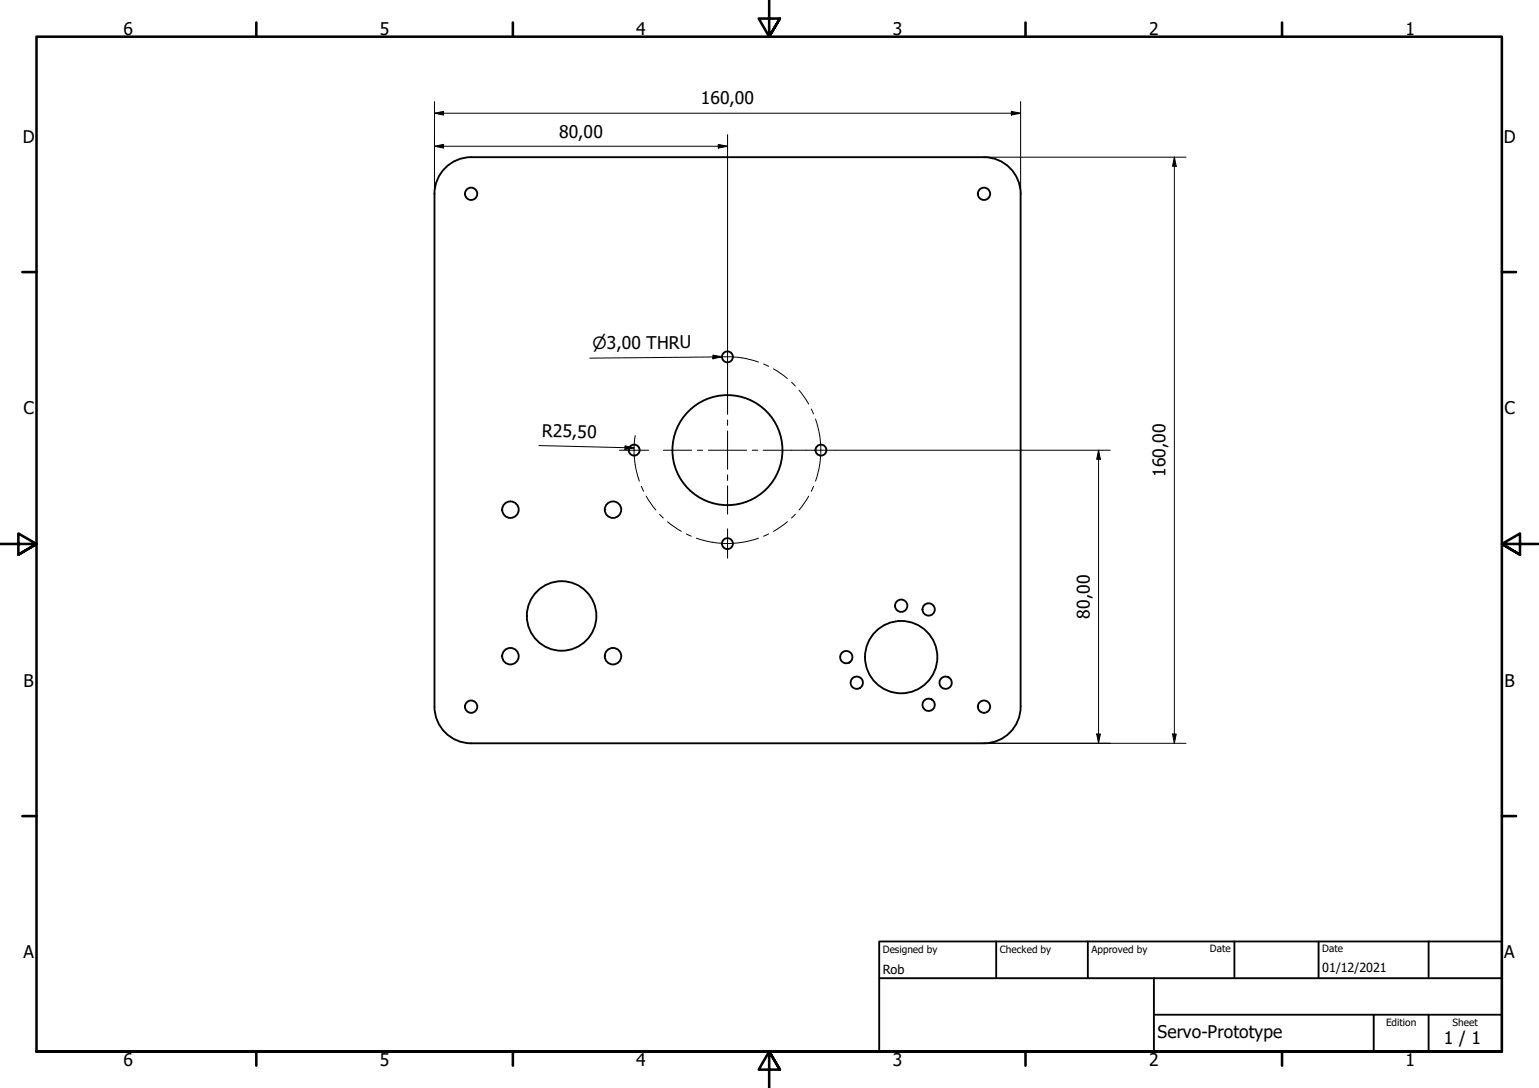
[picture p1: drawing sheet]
<svg xmlns="http://www.w3.org/2000/svg" width="420mm" height="297mm" viewBox="0 0 420 297" stroke-linecap="round" stroke-linejoin="round" font-family="sans-serif">
<!-- layer: Visible (ISO) -->
<g fill="none" stroke="#000" stroke-width=".51">
<path d="M268.6 42.9h-140a10 10 0 0 0-10 10v140M268.6 42.9a10 10 0 0 1 10 10v140M118.6 192.9a10 10 0 0 0 10 10h140M278.6 192.9a10 10 0 0 1-10 10"/>
<circle cx="128.6" cy="52.9" r="1.68"/>
<circle cx="268.6" cy="52.9" r="1.68"/>
<circle cx="198.6" cy="97.4" r="1.49"/>
<circle cx="139.4" cy="139.1" r="2.25"/>
<circle cx="167.4" cy="139.1" r="2.25"/>
<circle cx="173.1" cy="122.9" r="1.49"/>
<circle cx="198.6" cy="122.9" r="15"/>
<circle cx="224.1" cy="122.9" r="1.49"/>
<circle cx="198.6" cy="148.4" r="1.49"/>
<circle cx="139.4" cy="179.2" r="2.25"/>
<circle cx="153.3" cy="168.2" r="9.5"/>
<circle cx="167.4" cy="179.2" r="2.25"/>
<circle cx="231" cy="179.4" r="1.68"/>
<circle cx="246" cy="165.4" r="1.68"/>
<circle cx="246" cy="179.4" r="9.9"/>
<circle cx="253.5" cy="166.4" r="1.68"/>
<circle cx="128.6" cy="192.9" r="1.68"/>
<circle cx="233.9" cy="186.4" r="1.68"/>
<circle cx="253.5" cy="192.4" r="1.68"/>
<circle cx="258.2" cy="186.4" r="1.68"/>
<circle cx="268.6" cy="192.9" r="1.68"/>
</g>
<!-- layer: Border (ISO) -->
<g fill="none" stroke="#000" stroke-width=".7">
<path d="M70 6.1v3.9M140 6.1v3.9M210 0v10l-2.9-4.9h5.8l-2.9 4.9 2.9-4.9M280 6.1v3.9M350 6.1v3.9M6.1 74.3h3.9M410 74.3h3.9M0 148.5h10l-5-2.8v5.7l5-2.9-5 2.9M420 148.5h-10l5-2.8v5.7l-5-2.9 5 2.9M6.1 222.8h3.9M410 222.8h3.9M10 287.1v-277.1h400v277.1h-400h400"/>
<path d="M70 287.1v3.8M140 287.1v3.8M212.9 292l-2.9-4.9 2.9 4.9h-5.8l2.9-4.9v9.9M280 287.1v3.8M350 287.1v3.8"/>
</g>
<!-- layer: Title (ISO) -->
<path d="M240 257h170v30.1h-170zM272 257v10.1M297 257v10.1M337 257v10.1M360 257v10.1M390 257v10.1M240 267.1h170M315 277h95M315 267.1v20M375 277v10.1M390 277v10.1" fill="none" stroke="#000" stroke-width=".51"/>
<!-- layer: Dimension (ISO) -->
<g fill="none" stroke="#000" stroke-width=".27">
<path d="M118.6 30.9l2.5-.5v1zM118.6 39.9l2.5-.5v1zM118.6 30.9h160M118.6 27.7v25.2M118.6 39.9h80M196.1 39.4l2.5 .5-2.5 .5zM198.6 36.8v56.6M276.1 30.4l2.5 .5-2.5 .5zM278.6 27.7v25.2M268.6 42.9h55.2M320.6 42.9l.5 2.5h-1zM320.6 42.9v160"/>
<path d="M198.6 101.4v4M147.1 121.7l26 .6M170.6 121.7l2.5 .6-2.5 .4zM216.1 122.9h4M228.1 122.9h75M299.9 122.9l.5 2.5h-1zM299.9 122.9v80M268.6 202.9h55.2M299.4 200.4h1l-.5 2.5zM320.1 200.4h1l-.5 2.5z"/>
</g>
<g fill="#000">
<path d="M118.6 30.9l2.5-.5v1z" fill-rule="evenodd"/>
<path d="M118.6 39.9l2.5-.5v1z" fill-rule="evenodd"/>
<path d="M276.1 30.4l2.5 .5-2.5 .5z" fill-rule="evenodd"/>
<path d="M196.1 39.4l2.5 .5-2.5 .5z" fill-rule="evenodd"/>
<path d="M320.6 42.9l.5 2.5h-1z" fill-rule="evenodd"/>
<path d="M170.6 121.7l2.5 .6-2.5 .4z" fill-rule="evenodd"/>
<path d="M299.9 122.9l.5 2.5h-1z" fill-rule="evenodd"/>
<path d="M299.4 200.4h1l-.5 2.5z" fill-rule="evenodd"/>
<path d="M320.1 200.4h1l-.5 2.5z" fill-rule="evenodd"/>
</g>
<!-- layer: Center Mark (ISO) -->
<g fill="none" stroke="#000" stroke-width=".27">
<path d="M198.6 93.4v8M198.6 105.4v7.7M198.6 114.7v1.4M198.6 117.7v10.4M169.1 122.9h8M181.1 122.9h7.7M190.4 122.9h1.4M193.4 122.9h10.4M198.6 129.7v1.5M198.6 132.6v7.8M205.4 122.9h1.5M208.3 122.9h7.8"/>
<path d="M220.1 122.9h8M198.6 144.4v8"/>
</g>
<!-- layer: Centerline (ISO) -->
<g fill="none" stroke="#000" stroke-width=".27">
<path d="M194.6 97.7a25.5 25.5 0 0 1 12.5 1.1M208.5 99.4l1.3 .6M173.4 118.9a25.5 25.5 0 0 0 1.1 12.5M211.2 100.7l3.8 2.6M216.1 104.3l1 1.1M218.1 106.5l2.7 3.8M221.5 111.7l.6 1.3M222.6 114.4a25.5 25.5 0 0 1 0 17M175.1 132.8l.6 1.3M176.4 135.5l2.6 3.8M220.8 135.5l-2.7 3.8M222.1 132.8l-.6 1.3"/>
<path d="M180 140.4l1.1 1M182.2 142.4l3.8 2.7M187.4 145.8l1.3 .6M190.1 146.9a25.5 25.5 0 0 0 17 0M209.8 145.8l-1.3 .6M215 142.4l-3.8 2.7M217.1 140.4l-1 1"/>
</g>
<!-- layer: Symbol (ISO) -->
<path d="M194.6 97l2.5 .4-2.5 .6zM197.1 97.4l-36.1 .4" fill="none" stroke="#000" stroke-width=".27"/>
<path d="M194.6 97l2.5 .4-2.5 .6z" fill-rule="evenodd" fill="#000"/>
<g font-size="4.8">
<text x="33.7" y="9.6">6</text>
<text x="103.7" y="9.6">5</text>
<text x="173.7" y="9.6">4</text>
<text x="243.7" y="9.6">3</text>
<text x="313.7" y="9.6">2</text>
<text x="383.7" y="9.6">1</text>
<text x="191.3" y="28.5">160,00</text>
<text x="6.2" y="38.9">D</text>
<text x="152.7" y="37.6">80,00</text>
<text x="410.5" y="38.9">D</text>
<text x="6.4" y="113.1">C</text>
<text x="410.7" y="113.1">C</text>
<text x="148" y="119.2" transform="rotate(1 148 119.2)">R25,50</text>
<text x="318.2" y="130.2" transform="rotate(-90 318.2 130.2)">160,00</text>
<text x="297.5" y="168.9" transform="rotate(-90 297.5 168.9)">80,00</text>
<text x="6.4" y="187.4">B</text>
<text x="410.7" y="187.4">B</text>
<text x="6.4" y="261.7">A</text>
<text x="410.7" y="261.7">A</text>
<text x="316" y="283.3">Servo-Prototype</text>
<text x="394.2" y="285">1 / 1</text>
<text x="33.7" y="290.9">6</text>
<text x="103.7" y="290.9">5</text>
<text x="173.7" y="290.9">4</text>
<text x="243.7" y="290.9">3</text>
<text x="313.7" y="290.9">2</text>
<text x="383.7" y="290.9">1</text>
</g>
<text font-size="4.6" x="161.8" y="95.4">⌀3,00 THRU</text>
<g font-size="3.4">
<text x="241" y="266">Rob</text>
<text x="361" y="265.5">01/12/2021</text>
</g>
<g font-size="2.7">
<text x="241" y="260.1">Designed by</text>
<text x="273" y="260.1">Checked by</text>
<text x="298" y="260.1">Approved by</text>
<text x="330.3" y="260">Date</text>
<text x="361" y="260">Date</text>
<text x="378.4" y="280.1">Edition</text>
<text x="396.6" y="280.1">Sheet</text>
</g>
</svg>
